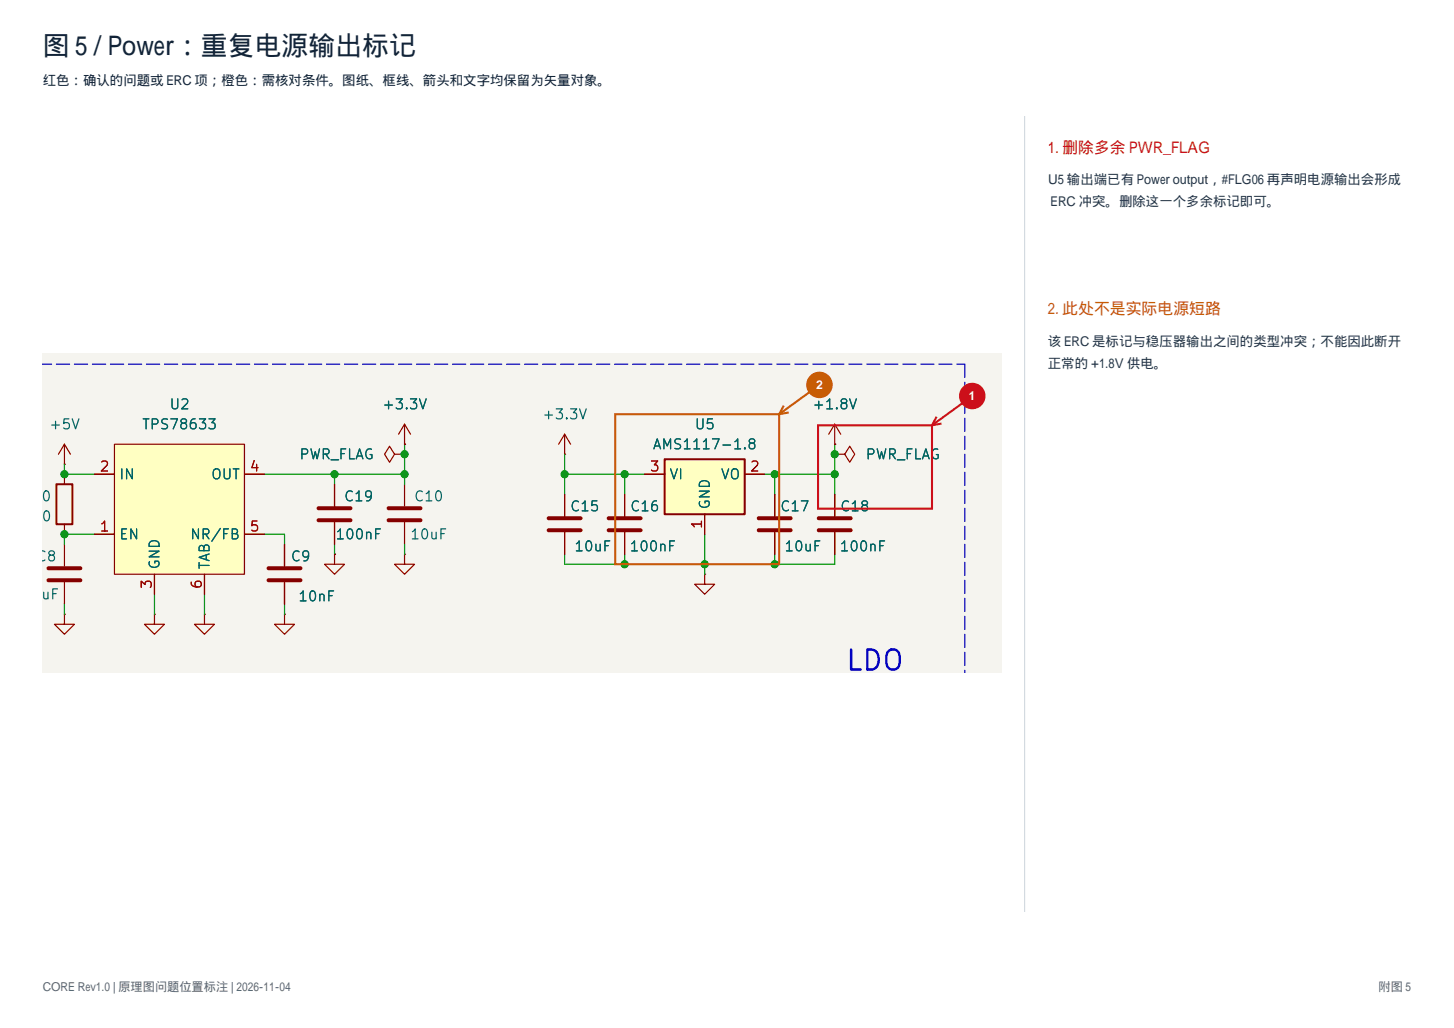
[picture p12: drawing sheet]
<svg xmlns="http://www.w3.org/2000/svg" width="420mm" height="297mm" viewBox="0 0 420 297" stroke-linecap="round" stroke-linejoin="round" font-family="sans-serif">
<path d="M12.3 102h277v92.4h-277z" fill="#f5f4ef" stroke="#f5f4ef" stroke-width=".29"/>
<path d="M14 167.6h9.2M14 164.2h9.2" fill="none" stroke="#840000" stroke-width="1.2"/>
<path d="M18.6 157.2v6.4M18.6 168.2v6.4M44.6 177.5v2.9h2.9l-2.9 2.8-2.9-2.8h2.9" fill="none" stroke="#840000" stroke-width=".35"/>
<circle cx="44.6" cy="177.5" r=".17" fill="#840000"/>
<path d="M116.9 122.6l-1.8 2.9M116.9 122.6l1.7 2.9M116.9 122.6v5.7" fill="none" stroke="#840000" stroke-width=".35"/>
<circle cx="116.9" cy="128.3" r=".17" fill="#840000"/>
<path d="M59.1 177.5v2.9h2.9l-2.9 2.8-2.9-2.8h2.9" fill="none" stroke="#840000" stroke-width=".35"/>
<circle cx="59.1" cy="177.5" r=".17" fill="#840000"/>
<path d="M114 131.2l-1.5-2.3-1.4 2.3 1.4 2.3 1.5-2.3h2.9" fill="none" stroke="#840000" stroke-width=".35"/>
<circle cx="116.9" cy="131.2" r=".17" fill="#840000"/>
<path d="M33.1 128.3h37.5v37.6h-37.5z" fill="#ffffc2"/>
<path d="M18.6 128.3l-1.7 2.9M18.6 128.3l1.7 2.9M18.6 128.3v5.8M27.3 137h5.8M33.1 128.3h37.5v37.6h-37.5zM70.6 137h5.8M27.3 154.3h5.8M70.6 154.3h5.8M44.6 165.9v5.8M59.1 165.9v5.8" fill="none" stroke="#840000" stroke-width=".35"/>
<circle cx="18.6" cy="134.1" r=".17" fill="#840000"/>
<path d="M16.3 139.9h4.6v11.6h-4.6z" fill="none" stroke="#840000" stroke-width=".58"/>
<path d="M18.6 137v2.9M18.6 151.5v2.8M82.2 177.5v2.9h2.9l-2.9 2.8-2.9-2.8h2.9" fill="none" stroke="#840000" stroke-width=".35"/>
<circle cx="82.2" cy="177.5" r=".17" fill="#840000"/>
<path d="M96.6 160.1v2.9h2.9l-2.9 2.9-2.9-2.9h2.9" fill="none" stroke="#840000" stroke-width=".35"/>
<circle cx="96.6" cy="160.1" r=".17" fill="#840000"/>
<path d="M112.2 150.3h9.3M112.2 146.8h9.3" fill="none" stroke="#840000" stroke-width="1.2"/>
<path d="M116.9 139.9v6.4M116.9 150.9v6.3M116.9 160.1v2.9h2.8l-2.8 2.9-2.9-2.9h2.9" fill="none" stroke="#840000" stroke-width=".35"/>
<circle cx="116.9" cy="160.1" r=".17" fill="#840000"/>
<path d="M92 150.3h9.3M92 146.8h9.3" fill="none" stroke="#840000" stroke-width="1.2"/>
<path d="M96.6 139.9v6.4M96.6 150.9v6.3" fill="none" stroke="#840000" stroke-width=".35"/>
<path d="M192 132.7h23.1v15.9h-23.1z" fill="#ffffc2"/>
<path d="M192 132.7h23.1v15.9h-23.1z" fill="none" stroke="#840000" stroke-width=".58"/>
<path d="M163.1 125.5l-1.7 2.8M163.1 125.5l1.7 2.8M163.1 125.5v5.7M186.2 137h5.8M215.1 137h5.8M203.5 148.6v5.7" fill="none" stroke="#840000" stroke-width=".35"/>
<circle cx="163.1" cy="131.2" r=".17" fill="#840000"/>
<path d="M241.1 122.6l-1.7 2.9M241.1 122.6l1.7 2.9M241.1 122.6v5.7" fill="none" stroke="#840000" stroke-width=".35"/>
<circle cx="241.1" cy="128.3" r=".17" fill="#840000"/>
<path d="M241.1 131.2h2.9l1.5-2.3 1.4 2.3-1.4 2.3-1.5-2.3" fill="none" stroke="#840000" stroke-width=".35"/>
<circle cx="241.1" cy="131.2" r=".17" fill="#840000"/>
<path d="M236.5 149.7h9.2M236.5 153.2h9.2" fill="none" stroke="#840000" stroke-width="1.2"/>
<path d="M241.1 142.8v6.3M241.1 153.8v6.3M203.5 165.9v2.9h2.9l-2.9 2.9-2.8-2.9h2.8" fill="none" stroke="#840000" stroke-width=".35"/>
<circle cx="203.5" cy="165.9" r=".17" fill="#840000"/>
<path d="M158.5 149.7h9.2M158.5 153.2h9.2M175.8 149.7h9.3M175.8 153.2h9.3M219.2 149.7h9.2M219.2 153.2h9.2M77.6 167.6h9.2M77.6 164.2h9.2" fill="none" stroke="#840000" stroke-width="1.2"/>
<path d="M82.2 157.2v6.4M163.1 142.8v6.3M163.1 153.8v6.3M180.4 142.8v6.3M180.4 153.8v6.3M223.8 142.8v6.3M223.8 153.8v6.3M18.6 177.5v2.9h2.9l-2.9 2.8-2.9-2.8h2.9M82.2 168.2v6.4" fill="none" stroke="#840000" stroke-width=".35"/>
<circle cx="18.6" cy="177.5" r=".17" fill="#840000"/>
<path d="M12.3 105.2h266.4M278.7 105.2v89.2" fill="none" stroke="#0000c2" stroke-width=".35" stroke-dasharray="3.8 1.4"/>
<g fill="none" stroke="#009600" stroke-width=".35">
<path d="M18.6 134.1v2.9h8.7M76.4 137h40.5M96.6 137v2.9M116.9 128.3v11.6M163.1 137h23.1M163.1 131.2v11.6M180.4 137v5.8M220.9 137h20.2M223.8 137v5.8M241.1 128.3v14.5M27.3 154.3h-8.7v2.9M76.4 154.3h5.8v2.9"/>
<path d="M96.6 157.2v2.9M116.9 157.2v2.9M203.5 154.3v11.6M18.6 174.6v2.9M44.6 171.7v5.8M59.1 171.7v5.8M82.2 174.6v2.9M163.1 160.1v2.9h78v-2.9M180.4 160.1v2.9M223.8 160.1v2.9"/>
</g>
<g fill="#840000">
<circle cx="116.9" cy="128.3" r=".17"/>
<circle cx="116.9" cy="131.2" r=".17"/>
</g>
<path d="M27.3 137h5.8M70.6 137h5.8M186.2 137h5.8M215.1 137h5.8M27.3 154.3h5.8M70.6 154.3h5.8M203.5 148.6v5.7M44.6 165.9v5.8M59.1 165.9v5.8" fill="none" stroke="#840000" stroke-width=".35"/>
<g fill="#840000">
<circle cx="241.1" cy="128.3" r=".17"/>
<circle cx="241.1" cy="131.2" r=".17"/>
</g>
<path d="M82.2 157.2v6.4M163.1 142.8v6.3M163.1 153.8v6.3M180.4 142.8v6.3M180.4 153.8v6.3M223.8 142.8v6.3M223.8 153.8v6.3M241.1 142.8v6.3M241.1 153.8v6.3M82.2 168.2v6.4" fill="none" stroke="#840000" stroke-width=".35"/>
<circle cx="96.6" cy="160.1" r=".17" fill="#840000"/>
<path d="M96.6 139.9v6.4M96.6 150.9v6.3" fill="none" stroke="#840000" stroke-width=".35"/>
<g fill="#009600" stroke="#009600" stroke-width=".29">
<circle cx="203.5" cy="163" r="1.04"/>
<circle cx="180.4" cy="163" r="1.04"/>
<circle cx="241.1" cy="131.2" r="1.04"/>
<circle cx="223.8" cy="137" r="1.04"/>
<circle cx="223.8" cy="163" r="1.04"/>
<circle cx="241.1" cy="137" r="1.04"/>
<circle cx="116.9" cy="131.2" r="1.04"/>
<circle cx="18.6" cy="137" r="1.04"/>
<circle cx="18.6" cy="154.3" r="1.04"/>
<circle cx="163.1" cy="137" r="1.04"/>
<circle cx="180.4" cy="137" r="1.04"/>
<circle cx="116.9" cy="137" r="1.04"/>
<circle cx="96.6" cy="137" r="1.04"/>
</g>
<path d="M296 33.5v230" fill="none" stroke="#ccd4db" stroke-width=".29"/>
<path d="M280.9 114.4l-11.7 8.5M236.3 122.9h32.9v24.1h-32.9zM270.5 120.4l-1.3 2.5M272 122.4l-2.8 .5" fill="none" stroke="#cc0f1a" stroke-width=".6"/>
<circle cx="280.9" cy="114.4" r="3.5" fill="#cc0f1a" stroke="#cc0f1a" stroke-width=".6"/>
<path d="M177.7 119.7h47.4v43.3h-47.4zM226.4 117.2l-1.3 2.5M227.8 119.2l-2.7 .5M236.7 111.2l-11.6 8.5" fill="none" stroke="#c75c05" stroke-width=".6"/>
<circle cx="236.7" cy="111.2" r="3.5" fill="#c75c05" stroke="#c75c05" stroke-width=".6"/>
<text font-size="7.8" fill="#122438" x="12.3" y="15.9">图 5 / Power：重复电源输出标记</text>
<text font-size="5.8" fill="#0000c2" x="243.9" y="195.2">LDO</text>
<text font-size="4.6" fill="#cc0f1a" x="302.7" y="44.1">1. 删除多余 PWR_FLAG</text>
<text font-size="4.6" fill="#c75c05" x="302.7" y="90.7">2. 此处不是实际电源短路</text>
<text font-size="3.9" fill="#122438" x="12.3" y="24.7">红色：确认的问题或 ERC 项；橙色：需核对条件。图纸、框线、箭头和文字均保留为矢量对象。</text>
<g font-size="3.9" fill="#253747">
<text x="302.7" y="53.3">U5 输出端已有 Power output，#FLG06 再声明电源输出会形成</text>
<text x="303.5" y="59.6">ERC 冲突。删除这一个多余标记即可。</text>
<text x="302.7" y="99.8">该 ERC 是标记与稳压器输出之间的类型冲突；不能因此断开</text>
<text x="302.7" y="106.2">正常的 +1.8V 供电。</text>
</g>
<g font-size="3.5" fill="#fff">
<text x="235.7" y="112.3">2</text>
<text x="279.9" y="115.5">1</text>
</g>
<g font-size="3.5" fill="#666">
<text x="12.3" y="286.4">CORE Rev1.0 | 原理图问题位置标注 | 2026-11-04</text>
<text x="398.2" y="286.4">附图 5</text>
</g>
<g font-size="2.9" fill="#006464">
<text x="48.7" y="119">U2</text>
<text x="110.2" y="119">+3.3V</text>
<text x="234.4" y="119">+1.8V</text>
<text x="14" y="124.8">+5V</text>
<text x="40.8" y="124.8">TPS78633</text>
<text x="156.4" y="121.9">+3.3V</text>
<text x="200.4" y="124.8">U5</text>
<text x="188.3" y="130.6">AMS1117-1.8</text>
<text x="86.2" y="133.4">PWR_FLAG</text>
<text x="249.8" y="133.4">PWR_FLAG</text>
<text x="34.2" y="139.2">IN</text>
<text x="60.7" y="139.2">OUT</text>
<text x="193.1" y="139.2">VI</text>
<text x="208" y="139.2">VO</text>
<text x="6.1" y="145.6">R40</text>
<text x="99.1" y="145.6">C19</text>
<text x="119.4" y="145.6">C10</text>
<text x="164.4" y="148.5">C15</text>
<text x="181.8" y="148.5">C16</text>
<text x="205.8" y="147.4" transform="rotate(-90 205.8 147.4)">GND</text>
<text x="225.1" y="148.5">C17</text>
<text x="242.5" y="148.5">C18</text>
<text x="11.8" y="151.4">0</text>
<text x="34.2" y="156.6">EN</text>
<text x="54.7" y="156.6">NR/FB</text>
<text x="96.7" y="156.6">100nF</text>
<text x="118.3" y="156.6">10uF</text>
<text x="165.7" y="160">10uF</text>
<text x="181.6" y="160">100nF</text>
<text x="226.3" y="160">10uF</text>
<text x="242.3" y="160">100nF</text>
<text x="10.4" y="162.9">C8</text>
<text x="46.8" y="164.8" transform="rotate(-90 46.8 164.8)">GND</text>
<text x="61.3" y="164.8" transform="rotate(-90 61.3 164.8)">TAB</text>
<text x="83.8" y="162.9">C9</text>
<text x="6.1" y="173.9">10uF</text>
<text x="85.9" y="174.5">10nF</text>
<text x="293.9" y="263.5">+5V_IN</text>
<text x="45.1" y="286.6">VBUS</text>
</g>
<g font-size="2.9" fill="#a90000">
<text x="28.6" y="137">2</text>
<text x="71.9" y="137">4</text>
<text x="187.5" y="137">3</text>
<text x="216.4" y="137">2</text>
<text x="28.6" y="154.3">1</text>
<text x="71.9" y="154.3">5</text>
<text x="203.5" y="153.1" transform="rotate(-90 203.5 153.1)">1</text>
<text x="44.6" y="170.4" transform="rotate(-90 44.6 170.4)">3</text>
<text x="59" y="170.4" transform="rotate(-90 59 170.4)">6</text>
<text x="56.3" y="284.3">A4B9</text>
<text x="401.3" y="287.2">1</text>
<text x="58.9" y="290.1">B8</text>
</g>
</svg>
